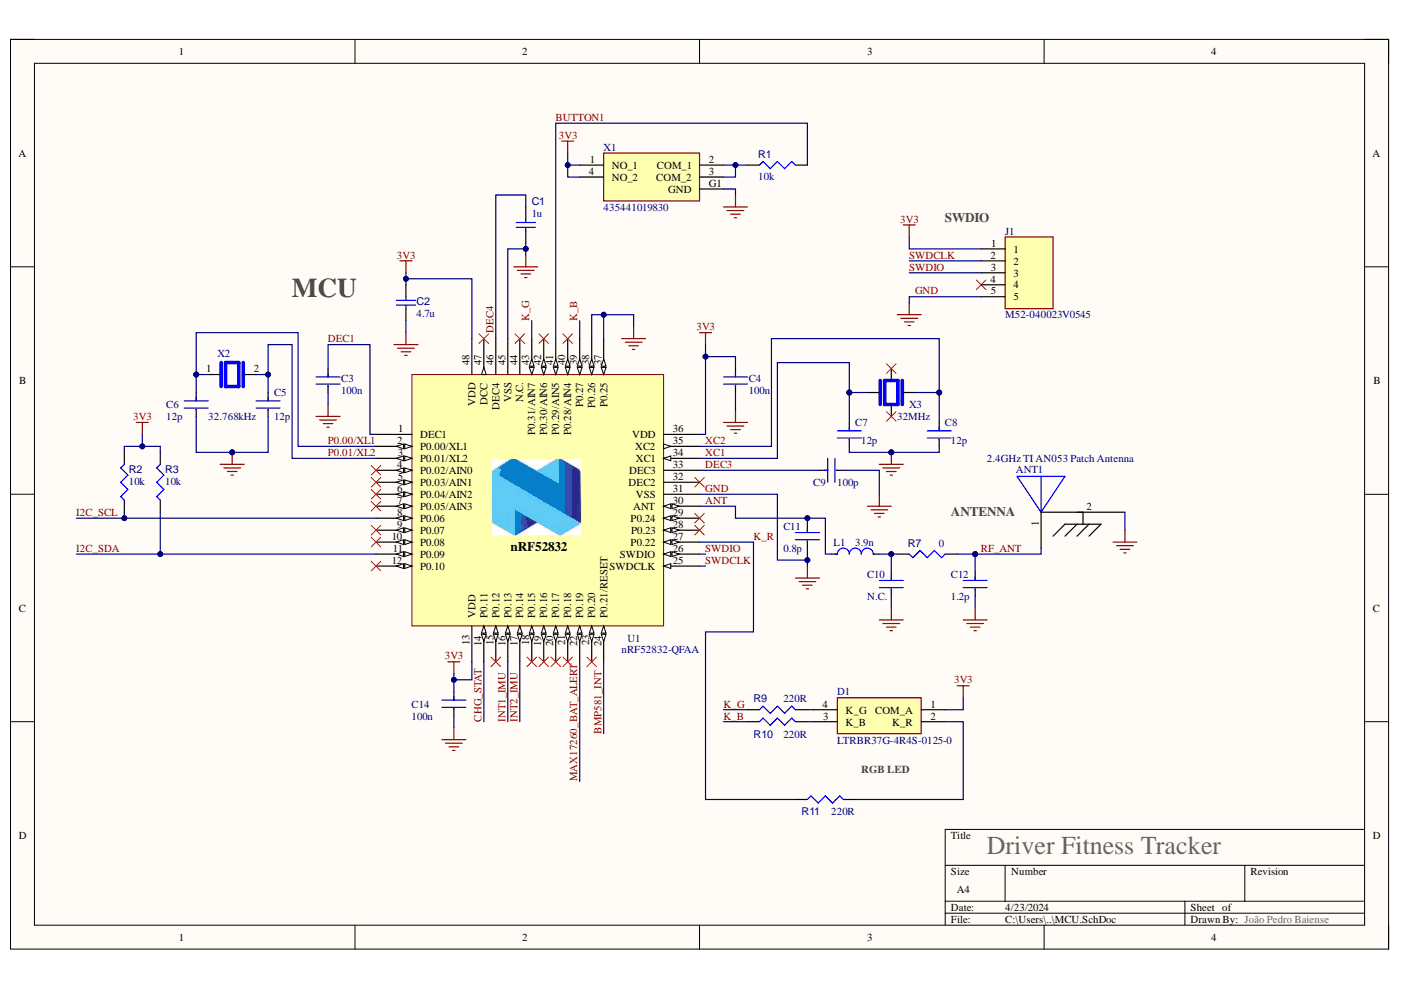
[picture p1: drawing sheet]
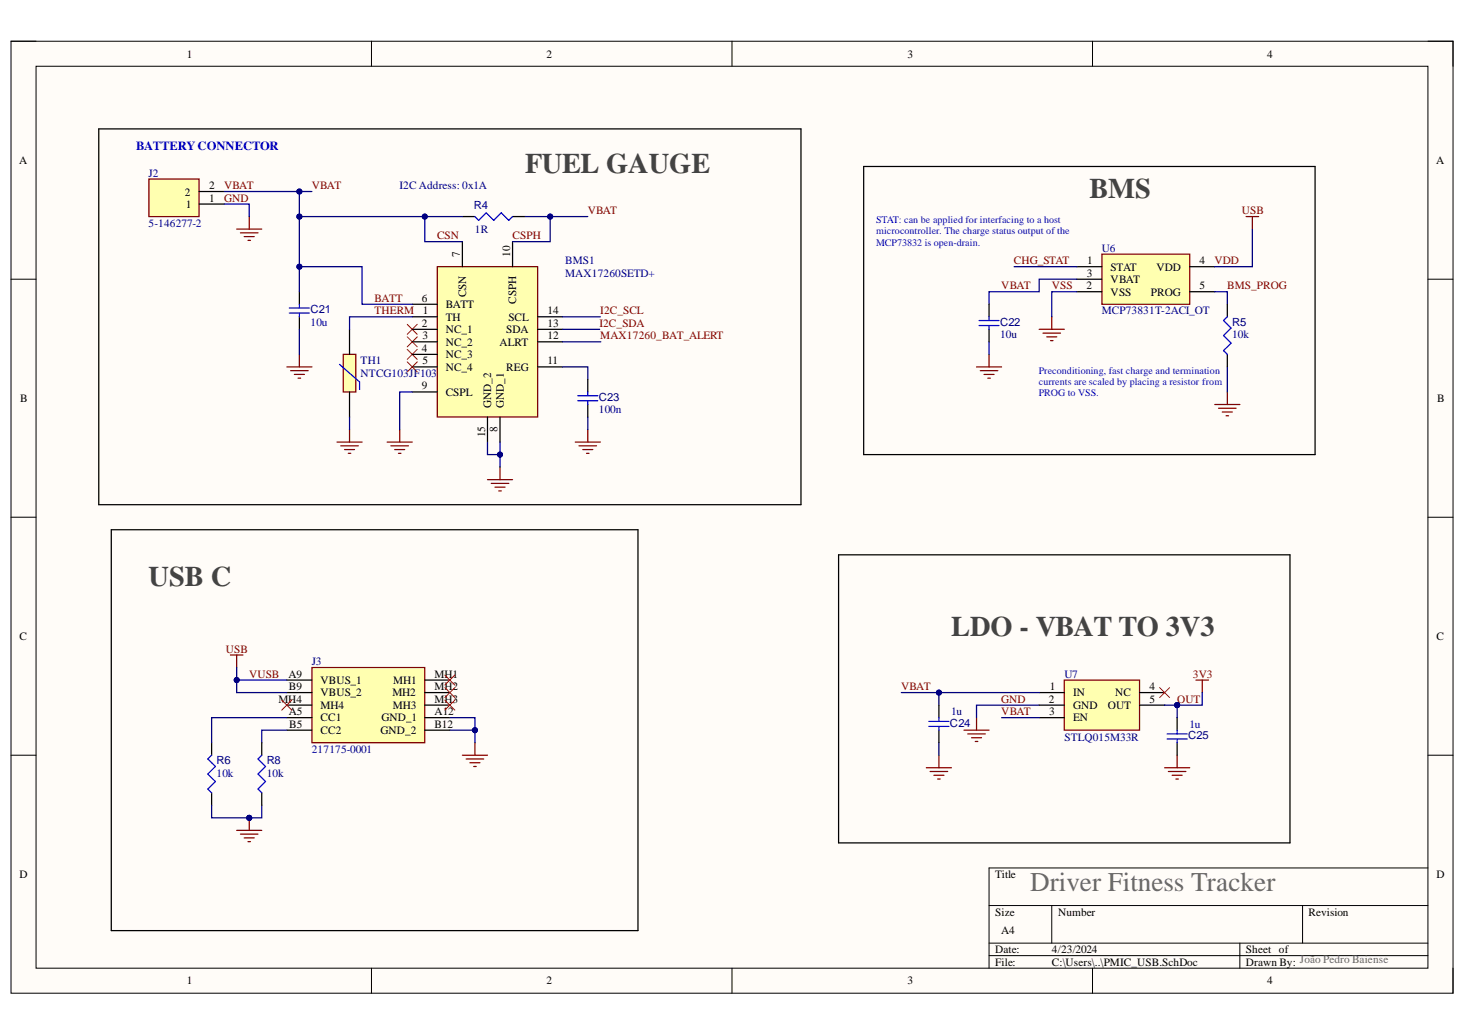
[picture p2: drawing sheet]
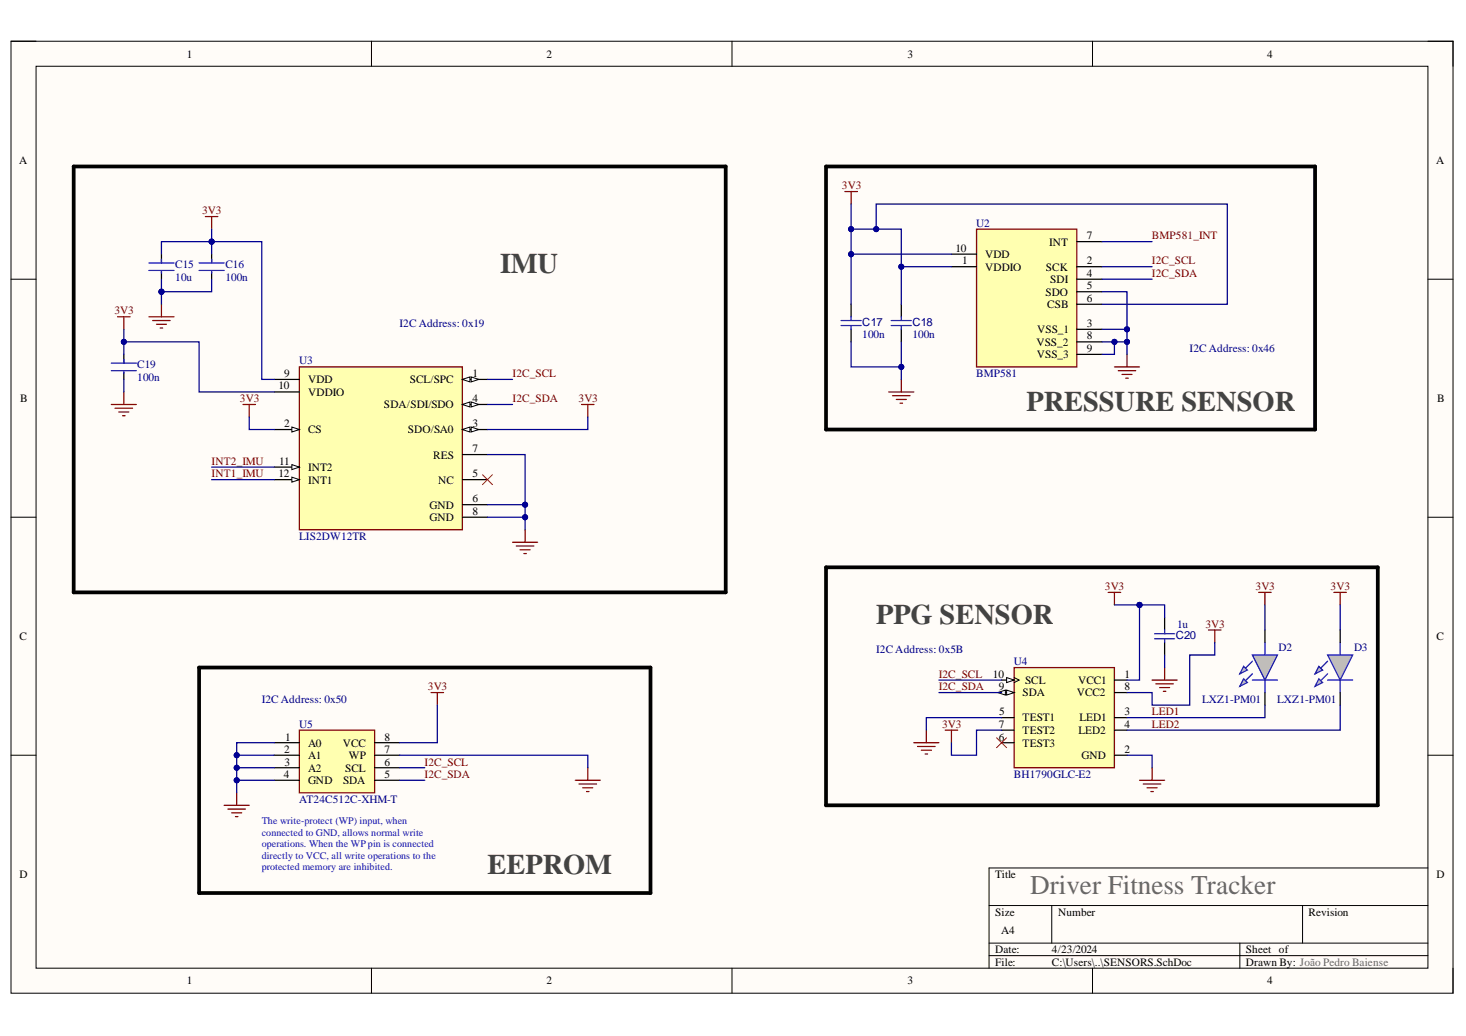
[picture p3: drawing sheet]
# Altium project Thesis_NRF.PrjPcb
Author: João Pedro Baiense; Date: 14/07/2023; Description: Master's thesis project in Electrotechnical Engineering
3 sheets, 55 parts. Net scope: global (net labels, ports and power ports of the same name join across sheets).
Board file: DriverFitTracker.PcbDoc
Sheets:
  MCU.SchDoc
  PMIC_USB.SchDoc
  SENSORS.SchDoc

## Sheet MCU.SchDoc
size A4; SheetNumber: 1; SheetTotal: 3

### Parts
ANT1  2.4GHz TI AN053 Patch Antenna  [2.4GHz TI AN053 Patch Antenna Right Original]  (no BOM)
C1  1u  [CAPC1608X90X40NL10T20]
C2  4.7u  [CAPC1608X90X40NL10T20]
C3  100n  [FP-C0402-BB-MFG]
C4  100n  [FP-C0402-BB-MFG]
C5  12p  [FP-C0402-BB-MFG]
C6  12p  [FP-C0402-BB-MFG]
C7  12p  [FP-C0402-BB-MFG]
C8  12p  [FP-C0402-BB-MFG]
C9  100p  [FP-C0402-BB-MFG]
C10  N.C.  [FP-C0402-BB-MFG]
C11  0.8p  [FP-C0402-BB-MFG]
C12  1.2p  [FP-C0402-BB-MFG]
C14  100n  [FP-C0402-BB-MFG]
D1  LTRBR37G-4R4S-0125-0  [RGBLED_LTRBR37G4R4S01250]
J1  M52-040023V0545  [5_PINS_HEADER_HDRV5W46P0X127_1X5_635X250X650P]
L1  3.9n  [FP-LQW15AN_00-W0_6-0_1-MFG]
R1  10k  [RESC0402(1005)_L]
R2  10k  [RESC0402(1005)_L]
R3  10k  [RESC0402(1005)_L]
R7  value 0  [RESC0402(1005)_L]  (hidden comment: 0R)
R9  220R  [RESC0402(1005)_L]
R10  220R  [RESC0402(1005)_L]
R11  220R  [RESC0402(1005)_L]
U1  nRF52832-QFAA  [QFN40P600X600X90-48N]
X1  435441019830  [BUTTON_435441019830]
X2  32.768kHz  [CRYSTAL_XTAL_CM8V-T1A-32.768KHZ-9PF-20PPM-TA-QC]
X3  32MHz  [OSC_XRCGB32M000F1H01R0]

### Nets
3V3: C2.1 C4.1 C14.1 D1.1(COM_A) J1.1 R2.2 R3.2 U1.13(VDD) U1.36(VDD) U1.48(VDD) X1.1(NO_1) X1.4(NO_2)  [project net OUT]
GND: ANT1.2 C1.2 C2.2 C3.2 C4.2 C5.2 C6.2 C7.2 C8.2 C9.2 C10.2 C11.2 C12.2 C14.2 J1.5 U1.31(VSS) U1.37(P0.25) U1.38(P0.26) U1.45(VSS) U1.49(GND) X1.G1(GND)
ANT: C11.1 L1.1 U1.30(ANT)
BMP581_INT: U1.24(P0.21/RESET)
BUTTON1: R1.2 U1.41(P0.29/AIN5)
CHG_STAT: U1.14(P0.11)
DEC1: C3.1 U1.1(DEC1)
DEC3: C9.1 U1.33(DEC3)
DEC4: C1.1 U1.46(DEC4)
I2C_SCL: R2.1 U1.8(P0.06)
I2C_SDA: R3.1 U1.11(P0.09)
INT1_IMU: U1.16(P0.13)
INT2_IMU: U1.17(P0.14)
K_B: R10.1 U1.39(P0.27)
K_G: R9.1 U1.43(P0.31/AIN7)
K_R: R11.1 U1.27(P0.22)
MAX17260_BAT_ALERT: U1.22(P0.19)
P0.00/XL1: C6.1 U1.2(P0.00/XL1) X2.1
P0.01/XL2: C5.1 U1.3(P0.01/XL2) X2.2
RF_ANT: ANT1.1(ANT) C12.1 R7.1
SWDCLK: J1.2 U1.25(SWDCLK)
SWDIO: J1.3 U1.26(SWDIO)
XC1: C7.1 U1.34(XC1) X3.1
XC2: C8.1 U1.35(XC2) X3.3
NetC10_1: C10.1 L1.2 R7.2
NetD1_2: D1.2(K_R) R11.2
NetD1_3: D1.3(K_B) R10.2
NetD1_4: D1.4(K_G) R9.2
NetR1_1: R1.1 X1.2(COM_1) X1.3(COM_2)

Not connected (* = marked no-connect by the designer): J1 4*; U1 4(P0.02/AIN0)* 5(P0.03/AIN1)* 6(P0.04/AIN2)* 7(P0.05/AIN3)* 9(P0.07)* 10(P0.08)* 12(P0.10)* 15(P0.12)* 18(P0.15)* 19(P0.16)* 20(P0.17)* 21(P0.18)* 23(P0.20)* 28(P0.23)* 29(P0.24)* 32(DEC2)* 40(P0.28/AIN4)* 42(P0.30/AIN6)* 44(N.C.)* 47(DCC)*; X3 2* 4*

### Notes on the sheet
- (near J1) SWDIO
- The DEC2 capacitor is marked as NC in the schematic for QFN packages and it is safe to remove it from your layout
  based on: https://devzone.nordicsemi.com/f/nordic-q-a/29846/suggestion-for-custom-nrf52832-specially-rf-antenna
- MCU
- Based on the DevZone ticket support: Due to errata 138 pin P0.25 and P0.26 should be grounded, when the pin's not in use. This is an alternative workaround to adding capacitors, C = 12 pF, on the pin's.
- (near J1) SWDIO and SWCLK work for flashing and logging
- ANTENNA
- 1. There must be continuous ground form under the center pad and under the entire RF path, from the ANT pin to the antenna feed point. This means that the traces running under the RF path must be moved.
  2. The center needs a good ground connection, we recommend a 4x4 via grid connecting it to the bottom layer ground.
  3. This type of antenna should have a complete Pi network for antenna matching. The antenna impedance is dependent on the size of the ground plane and the enclosure for the PCB, using a Pi network gives more options during antenna tuning.
  based on https://devzone.nordicsemi.com/f/nordic-q-a/83839/nrf52832-layout-review-and-antenna-design
- Type @ to refer to a designator or a net
- RGB LED
- Driver Fitness Tracker
- João Pedro Baiense

## Sheet PMIC_USB.SchDoc
size A4; SheetNumber: 2; SheetTotal: 3

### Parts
BMS1  MAX17260SETD+  [SON40P300X300X80-15N]
C21  10u  [CAPC1608X90X40NL10T20]
C22  10u  [CAPC1608X90X40NL10T20]
C23  100n  [CAPC1608X90X40NL10T20]
C24  1u  [CAPC1608X90X40NL10T20]
C25  1u  [CAPC1608X90X40NL10T20]
J2  5-146277-2  [HEADER_2PINS]
J3  217175-0001  [USB_C_CONNECTOR]
R4  1R  [RESC0402(1005)_L]
R5  10k  [RESC0402(1005)_L]
R6  10k  [RESC0402(1005)_L]
R8  10k  [RESC0402(1005)_L]
TH1  NTCG103JF103FT1  [THRMC1005X55N]
U6  MCP73831T-2ACI_OT  [SOT95P270X145-5N]
U7  STLQ015M33R  [SOT95P280X145-5N]

### Blocks framed on the sheet
FUEL GAUGE: BMS1 C21 C23 J2 R4 TH1
BMS: C22 R5 U6
USB C: J3 R6 R8
LDO - VBAT TO 3V3: C24 C25 U7

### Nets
GND: BMS1.8(GND_1) BMS1.9(CSPL) BMS1.15(GND_2) C21.2 C22.2 C23.1 C24.2 C25.2 J2.1 J3.A12(GND_1) J3.B12(GND_2) R5.1 R6.1 R8.1 TH1.1 U6.2(VSS) U7.2(GND)  [also labelled VSS]
OUT: C25.1 U7.5(OUT)  [also labelled 3V3]
VDD: J3.A9(VBUS_1) J3.B9(VBUS_2) U6.4(VDD)  [also labelled USB, VUSB]
BATT: BMS1.6(BATT) BMS1.7(CSN) BMS1.10(CSPH) C21.1 C22.1 C24.1 J2.2 R4.1 R4.2 U6.3(VBAT) U7.1(IN) U7.3(EN)  [also labelled CSN, CSPH, VBAT]
BMS_PROG: R5.2 U6.5(PROG)
CHG_STAT: U6.1(STAT)
I2C_SCL: BMS1.14(SCL)
I2C_SDA: BMS1.13(SDA)
MAX17260_BAT_ALERT: BMS1.12(ALRT)
THERM: BMS1.1(TH) TH1.2
NetBMS1_11: BMS1.11(REG) C23.2
NetJ3_A5: J3.A5(CC1) R6.2
NetJ3_B5: J3.B5(CC2) R8.2

Not connected (* = marked no-connect by the designer): BMS1 2(NC_1)* 3(NC_2)* 4(NC_3)* 5(NC_4)*; J3 MH1* MH2* MH3* MH4*; U7 4(NC)*

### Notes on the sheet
- (near J2) BATTERY CONNECTOR
- (near R4) I2C Address: 0x1A
- (near U6) STAT: can be applied for interfacing to a host microcontroller. The charge status output of the MCP73832 is open-drain.
- (near R5) Preconditioning, fast charge and termination currents are scaled by placing a resistor from PROG to VSS.
- Driver Fitness Tracker
- João Pedro Baiense

## Sheet SENSORS.SchDoc
size A4; SheetNumber: 3; SheetTotal: 3

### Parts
C15  10u  [FP-C0402-BB-MFG]
C16  100n  [FP-C0402-BB-MFG]
C17  100n  [CAPC1608X90X40NL10T20]
C18  100n  [CAPC1608X90X40NL10T20]
C19  100n  [FP-C0402-BB-MFG]
C20  1u  [CAPC1608X90X40NL10T20]
D2  LXZ1-PM01  [LEDC1608X70N]
D3  LXZ1-PM01  [LEDC1608X70N]
U2  BMP581  [BMP581]
U3  LIS2DW12TR  [FP-LGA12-DM00170568-MFG]
U4  BH1790GLC-E2  [PQFN70P280X280X100-10N]
U5  AT24C512C-XHM-T  [SOP65P640X120-8N]

### Blocks framed on the sheet
IMU: C15 C16 C19 U3
PRESSURE SENSOR: C17 C18 U2
PPG SENSOR: C20 D2 D3 U4
EEPROM: U5

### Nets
3V3: C15.1 C16.1 C17.2 C18.2 C19.1 C20.1 D2.2(A) D3.2(A) U2.1(VDDIO) U2.6(CSB) U2.10(VDD) U3.2(CS) U3.3(SDO/SA0) U3.9(VDD) U3.10(VDDIO) U4.1(VCC1) U4.7(TEST2) U4.8(VCC2) U5.8(VCC)  [project net OUT]
GND: C15.2 C16.2 C17.1 C18.1 C19.2 C20.2 U2.3(VSS_1) U2.5(SDO) U2.8(VSS_2) U2.9(VSS_3) U3.6(GND) U3.7(RES) U3.8(GND) U4.2(GND) U4.5(TEST1) U5.1(A0) U5.2(A1) U5.3(A2) U5.4(GND) U5.7(WP)
BMP581_INT: U2.7(INT)
I2C_SCL: U2.2(SCK) U3.1(SCL/SPC) U4.10(SCL) U5.6(SCL)
I2C_SDA: U2.4(SDI) U3.4(SDA/SDI/SDO) U4.9(SDA) U5.5(SDA)
INT1_IMU: U3.12(INT1)
INT2_IMU: U3.11(INT2)
LED1: D2.1(K) U4.3(LED1)
LED2: D3.1(K) U4.4(LED2)

Not connected (* = marked no-connect by the designer): U3 5(NC)*; U4 6(TEST3)*

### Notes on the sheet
- I2C Address: 0x19
- I2C Address: 0x46
- (near U5) I2C Address: 0x50
- (near U4) I2C Address: 0x5B
- (near U5) The write-protect (WP) input, when connected to GND, allows normal write operations. When the WP pin is connected
  directly to VCC, all write operations to the protected memory are inhibited.
- Driver Fitness Tracker
- João Pedro Baiense

## Nets that join several sheets
GND: MCU (21 pins), PMIC_USB (17 pins), SENSORS (20 pins)
OUT: MCU (12 pins), PMIC_USB (C25.1 U7.5), SENSORS (19 pins)
BMP581_INT: MCU (U1.24), SENSORS (U2.7)
CHG_STAT: MCU (U1.14), PMIC_USB (U6.1)
I2C_SCL: MCU (R2.1 U1.8), PMIC_USB (BMS1.14), SENSORS (U2.2 U3.1 U4.10 U5.6)
I2C_SDA: MCU (R3.1 U1.11), PMIC_USB (BMS1.13), SENSORS (U2.4 U3.4 U4.9 U5.5)
INT1_IMU: MCU (U1.16), SENSORS (U3.12)
INT2_IMU: MCU (U1.17), SENSORS (U3.11)
MAX17260_BAT_ALERT: MCU (U1.22), PMIC_USB (BMS1.12)
